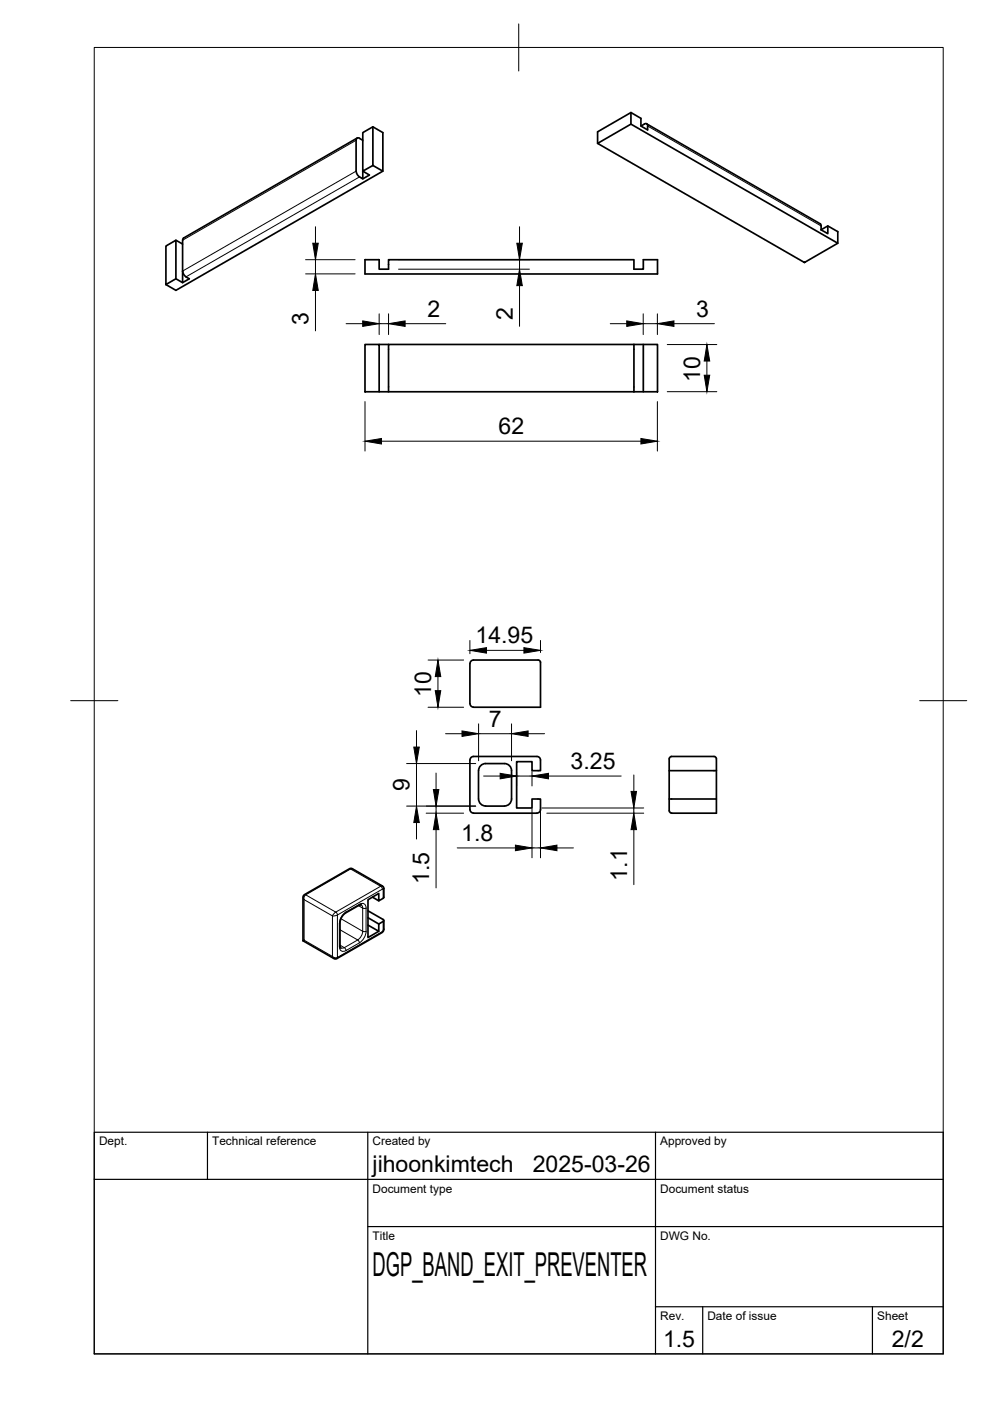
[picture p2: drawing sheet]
<svg xmlns="http://www.w3.org/2000/svg" width="210mm" height="297mm" viewBox="0 0 210 297" stroke-linecap="round" stroke-linejoin="round" font-family="sans-serif">
<!-- layer: Visible -->
<g fill="none" stroke="#000" stroke-width=".36">
<path d="M75.5 29.7v6.6M75.5 36.3a1.57 1.57 0 0 0 .7 1.2M75.7 29.3l-36.8 21.2M76.2 37.5l.7 .4v-1.6l1.4 .8-1.4 .8M76.2 29.3l.7 .4M76.2 29.3h-.5l-.2 .4M76.9 28.1l2.2-1.2v8.2l-2.2 1.2zM79.1 26.9l2.1 1.2v8.2l-43.9 25.3-2.1-1.3M79.1 35.1l2.1 1.2M126.7 30.4l7.1-4.1 43.8 25.3-7 4.1zM133.8 23.9v2.4M137.1 26.3l36.8 21.1"/>
<path d="M137.3 26.7v.8l-1.4-.8v-1.6l-2.1-1.2-7.1 4v2.5M137.3 26.7v-.3l-.4-.2-1 .5M35.2 52.2l2.1-1.3v8.2l-2.1 1.2zM37.3 50.9l1.4 .8M38.7 50.9v9M38.7 57.5a1.88 1.88 0 0 0 1.4 1.6l-1.4 .8-1.4-.8M38.9 50.5l-.2 .4M77.4 55.1h3v2h2v-2h52v2h2v-2h3v3h-62zM173.9 47.4l.2 .5M174.1 48.7l1.4-.8 2.1 1.2v2.5M174.1 47.9v.8M175.5 47.9v1.6l-1.4-.8"/>
<path d="M77.4 73h3v10.1h-3zM80.4 73h2M134.4 73v10.1M134.4 73h-52v10.1h52M134.4 73h2M136.4 73h3v10.1h-3zM80.4 83.1h2M134.4 83.1h2M114.1 139.9h-13.7a.75 .75 0 0 0-.7 .8l-.1 8.5M114.1 139.9l.2 .1 .3 .4M114.6 140.4v9.6h-14.2a.79 .79 0 0 1-.7-.8M100.4 172.4h13.4"/>
<path d="M100.4 172.4a.79 .79 0 0 1-.8-.8l.1-10.5a.75 .75 0 0 1 .7-.7h13.4a.75 .75 0 0 1 .8 .7v2.3h-1.8v-1.9h-3.3v9.8h3.3v-1.9h1.8v2.2a.75 .75 0 0 1-.8 .8M101.5 163.4v6a1.49 1.49 0 0 0 1.5 1.5M103 161.9h4a1.49 1.49 0 0 1 1.5 1.5M103 161.9a1.49 1.49 0 0 0-1.5 1.5M108.5 163.4v6a1.49 1.49 0 0 1-1.5 1.5h-4M141.9 169.4h10M141.9 163.4h10M151.9 163.4v-2.5a.5 .5 0 0 0-.5-.5h-9l-.4 .2-.1 11.3 .2 .4 .3 .1M151.9 163.4v9h-9.5M64.5 199.3l-.2 .1M76.6 191.9h-.5l-2.8 1.7-.9 .9-.3 .9v5.2l.2 .4M78 193.1l3.4 2-.2 .3-.9 .5v1.5l-2.3 1.4v-8l2.3-1.4v1.6l.9-.5 .2-.3v-2l-.3-.3-6.4-3.7h-.5l-9.9 5.7-.1 9.6 6.6 3.7 .6 .1 9.6-5.6 .4-.6v-1.9"/>
<path d="M78 196.1l2.3 1.3M78 194.6l2.3 1.3M79 190.2l1.3 .8"/>
</g>
<!-- layer: Visible Narrow -->
<g fill="none" stroke="#000" stroke-width=".21">
<path d="M75.5 36.3l-36.8 21.2M75.5 29.7l-36.8 21.2M76.2 37.5l-36.8 21.2M137.3 26.7l36.8 21.2M64.3 190.3l.2 .4M64.5 190.7l6 3.5M64.5 190.7v8.6l6 3.5M64.6 189.7h.2M64.8 189.7l6.4 3.7M64.8 189.7a.94 .94 0 0 0-.3 1M70.5 194.2v8.6M71.2 193.4l.3 .6"/>
<path d="M71.2 193.4l-.7 .8M71.5 194v9l9.6-5.5-.1 .2M71.6 194l-1.1 .2M72.1 197.1l3.7 2.2M72.1 195.6l-.2 .2v4.9l.2-.2M72.3 194.8l4.6 2.6M73.4 193.3l-.1 .3M73.4 193.3l-1 1.1-.4 1.4M74.7 184.2h-.6M75.8 199.3l-2.8 1.6M75.8 199.3l.4 .6M76 192l.9 .5"/>
<path d="M76.2 199.9l-2.8 1.6M76.2 191.7l-2.8 1.7M76.2 191.7l-.1 .2M76.2 191.7a.86 .86 0 0 1 1-.1 .86 .86 0 0 1 .4 .9M76.6 191.8l.3 .7M76.9 192.5v4.9M76.9 197.4a2.33 2.33 0 0 1-1.1 1.9M76.9 197.5h.7M76.9 192.5h.7M77.6 192.5v4.9M77.6 197.4l-.4 1.4-1 1.1M80.7 187.9l-6.4-3.7-9.5 5.5"/>
<path d="M80.7 187.9l-9.5 5.5M80.7 187.9l.4 .6M81.1 188.5l-9.6 5.5M81.1 187.9h-.4M81.2 188.6v1.9M81.2 195.4v1.8M81.4 197l-.3 .5M81.4 188.4l-.2 .2-.1-.1M70.5 202.8l.3 .4M70.5 202.8a.94 .94 0 0 0 1 .2M71.5 203l-.1 .2M72 200.7a.86 .86 0 0 0 .4 .9 .86 .86 0 0 0 1-.1"/>
<path d="M72.1 200.4l.9 .5M73 200.9l-.7 .1M73 200.9l.4 .6"/>
</g>
<!-- layer: BORDER -->
<path d="M20 10.1h180v276.9h-180zM110 5.1v10M15 148.6h10M195 148.6h10" fill="none" stroke="#000" stroke-width=".21"/>
<!-- layer: TITLEBLOCK -->
<path d="M20 240.1h180v46.9h-180zM20 250h180M44 240.1v9.9M78 240.1v46.9M139 240.1v46.9M78 260.1h122M139 277.1h61M149 277.1v9.9M185 277.1v9.9" fill="none" stroke="#000" stroke-width=".25"/>
<!-- layer: FD_Dimensions -->
<g fill="none" stroke="#000" stroke-width=".21">
<path d="M64.8 55.1h10.5M64.8 58.1h10.5M66.9 48.1v3.5M66.9 55.1v3M84.5 55.1h27.7M84.5 57.1h27.7M110.2 48.1v3.5M110.2 55.1v2M66.9 61.6v8.6M73.4 68.6h3.5M80.4 66.5v4.4M80.4 68.6h2"/>
<path d="M82.4 66.5v4.4M85.9 68.6h8.6M110.2 60.6v8.6M129.4 68.6h3.5M136.4 68.6h3M136.4 66.5v4.4M139.4 66.5v4.4M141.5 73.1h10.5M142.9 68.6h8.6M149.9 76.5v3.1M77.4 85.1v10.5M80.9 93.5h55"/>
<path d="M139.4 85.1v10.5M141.5 83h10.5M90.8 139.9h7.5M99.6 135.8v2.8M103.1 137.9h8M114.6 135.8v2.6M88.3 154.9v3.5M90.8 150h7.5M92.9 143.5v2.9M94.5 155.6h3.5M101.5 153.5v7.8M101.5 155.6h7"/>
<path d="M108.5 153.5v7.8M112 155.6h3.5M86.2 161.9h14.7M86.2 170.9h14.7M88.3 161.9v9M88.3 174.4v3.5M90.4 172.4h7.9M92.5 163.9v3.5M92.5 170.9v1.5M92.5 175.9v12.4M96.9 179.8h12.4M102.5 164.5h3.5"/>
<path d="M109.5 163.6v3M109.5 164.5h3.3M112.8 163.6v3M112.8 171.5v10.4M112.8 179.8h1.8M114.6 171.5v10.4M114.9 171.3h21.6M115.9 172.4h20.6M116.3 164.5h15.4M118.1 179.8h3.5M134.4 164.3v3.5M134.4 171.3v1.1"/>
<path d="M134.4 175.9v11.7"/>
</g>
<g fill="#000" stroke="#000" stroke-width=".21">
<path d="M66.3 51.6h1.2l-.6 3.5zM109.6 51.6h1.1l-.5 3.5zM66.9 58.1l.6 3.5h-1.2zM76.9 68l3.5 .6-3.5 .6zM82.4 68.6l3.5-.6v1.2zM110.2 57.1l.5 3.5h-1.1zM132.9 68l3.5 .6-3.5 .6zM139.4 68.6l3.5-.6v1.2zM149.9 73.1l.6 3.4h-1.2zM149.3 79.6h1.2l-.6 3.4zM77.4 93.5l3.5-.5v1.1zM135.9 93l3.5 .5-3.5 .6z"/>
<path d="M99.6 137.9l3.5-.6v1.2zM111.1 137.3l3.5 .6-3.5 .6zM87.7 158.4h1.2l-.6 3.5zM92.9 139.9l.6 3.6h-1.2zM92.3 146.4h1.2l-.6 3.6zM98 155l3.5 .6-3.5 .5zM108.5 155.6l3.5-.6v1.1zM88.3 170.9l.6 3.5h-1.2zM91.9 167.4h1.1l-.5 3.5zM92.5 172.4l.5 3.5h-1.1zM106 164l3.5 .5-3.5 .6zM109.3 179.2l3.5 .6-3.5 .6z"/>
<path d="M112.8 164.5l3.5-.5v1.1zM114.6 179.8l3.5-.6v1.2zM133.8 167.8h1.2l-.6 3.5zM134.4 172.4l.6 3.5h-1.2z"/>
</g>
<text font-size="7" x="79" y="270.6">DGP_BAND_EXIT_PREVENTER</text>
<g font-size="4.9">
<text x="65.4" y="69" transform="rotate(-90 65.4 69)">3</text>
<text x="90.6" y="67.2">2</text>
<text x="108.8" y="67.9" transform="rotate(-90 108.8 67.9)">2</text>
<text x="147.6" y="67.2">3</text>
<text x="148.4" y="80.9" transform="rotate(-90 148.4 80.9)">10</text>
<text x="105.7" y="92.1">62</text>
<text x="100.8" y="136.4">14.95</text>
<text x="91.4" y="147.8" transform="rotate(-90 91.4 147.8)">10</text>
<text x="103.6" y="154.2">7</text>
<text x="86.8" y="167.8" transform="rotate(-90 86.8 167.8)">9</text>
<text x="121" y="163.1">3.25</text>
<text x="97.8" y="178.3">1.8</text>
<text x="91" y="187.4" transform="rotate(-90 91 187.4)">1.5</text>
<text x="133" y="186.7" transform="rotate(-90 133 186.7)">1.1</text>
<text x="79" y="248.5">jihoonkimtech</text>
<text x="113" y="248.5">2025-03-26</text>
<text x="140.6" y="285.7">1.5</text>
<text x="189.1" y="285.7">2/2</text>
</g>
<g font-size="2.5">
<text x="21" y="242.9">Dept.</text>
<text x="45" y="242.9">Technical reference</text>
<text x="79" y="242.9">Created by</text>
<text x="140" y="242.9">Approved by</text>
<text x="79" y="252.8">Document type</text>
<text x="140" y="252.8">Document status</text>
<text x="79" y="262.9">Title</text>
<text x="140" y="262.9">DWG No.</text>
<text x="140" y="279.9">Rev.</text>
<text x="150" y="279.9">Date of issue</text>
<text x="186" y="279.9">Sheet</text>
</g>
</svg>
